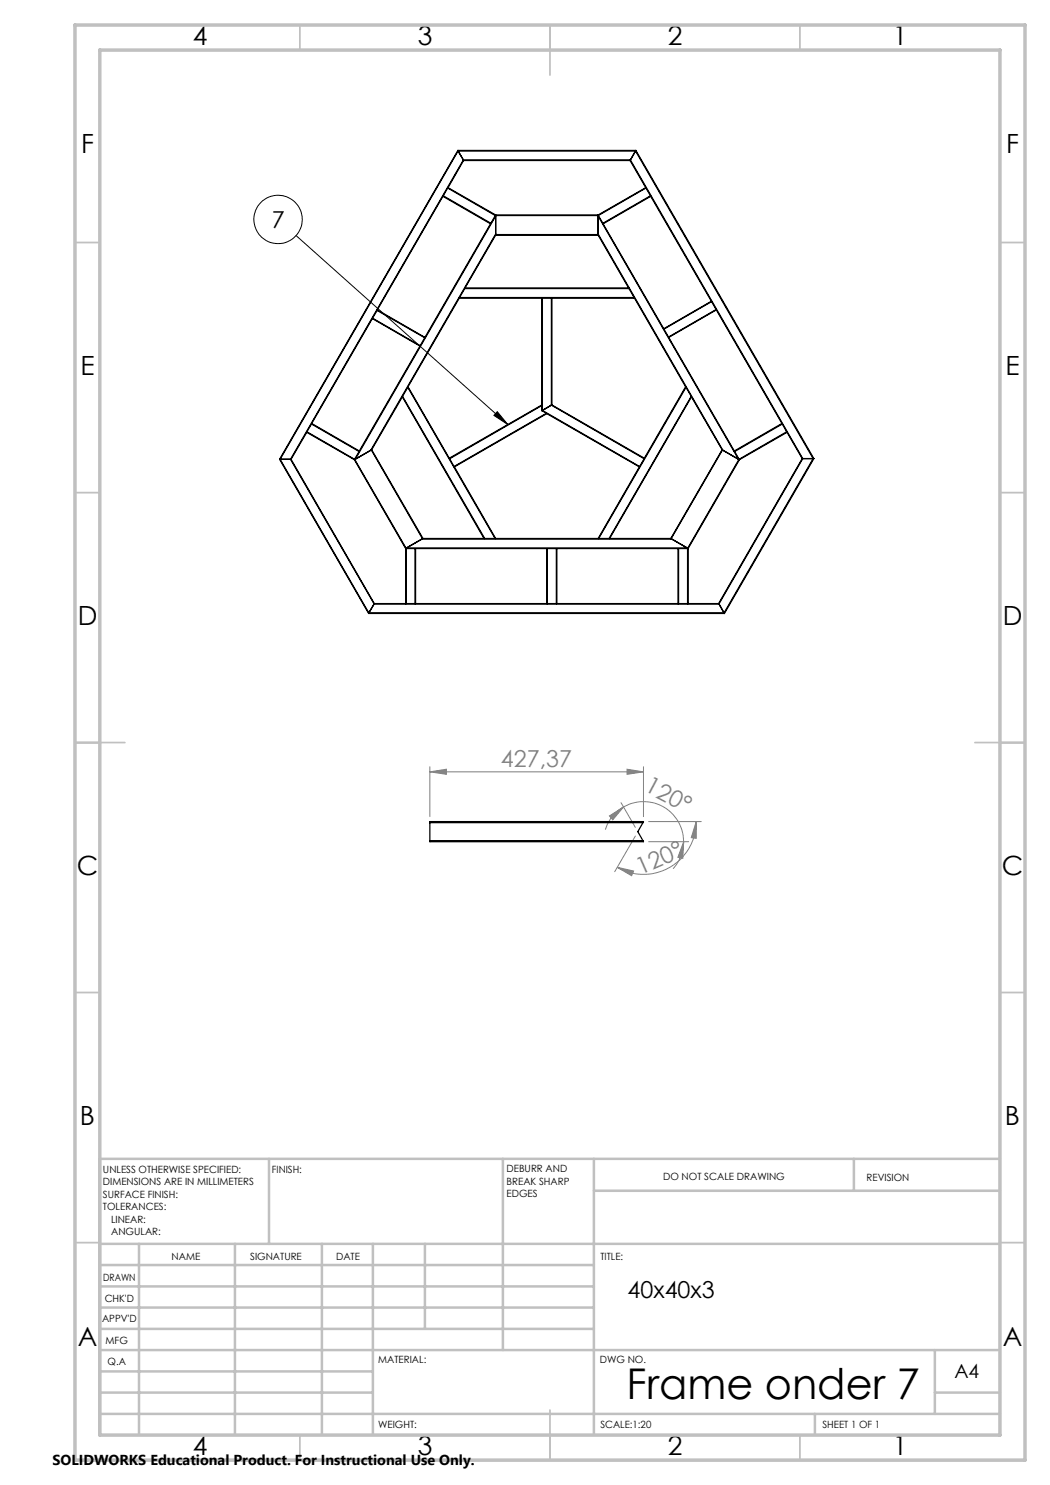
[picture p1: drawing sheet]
<svg xmlns="http://www.w3.org/2000/svg" width="210mm" height="297mm" viewBox="0 0 210 297" stroke-linecap="round" stroke-linejoin="round" font-family="sans-serif">
<g fill="none" stroke="#000" stroke-width=".2">
<path d="M59.2 47.1l42.4 37.8M99.4 82.3l2.2 2.6-2.8-1.8z"/>
<circle cx="55.6" cy="43.9" r="4.8"/>
</g>
<g fill="none" stroke="#808080" stroke-width=".2">
<path d="M86 154.4l3.3-.6v1.1zM86 153.3v10M86 154.4h42.7M125.4 153.8l3.3 .6-3.3 .5zM128.7 153.3v10M121.9 163.2l2.8-1.8-2.1 2.6zM123.4 173.5l3.3 .7-.4 1zM124.2 160.5l2.9 5M124.7 161.4a8 8 0 0 1 12 6.9M124.7 161.4a7.9 7.9 0 0 0-3.6 4.5M127.1 167.2l-4.2 7.1M129.7 168.3h8"/>
<path d="M129.7 164.3h10.6M136.7 168.3l-.1 3.4-1-.2zM136.7 168.3a8.2 8.2 0 0 1-2.1 5.4M139.2 164.3v3.4l-.9-.2zM139.2 164.3a10.5 10.5 0 0 1-15.8 9.2"/>
</g>
<g fill="none" stroke="#c0c0c0" stroke-width=".35">
<path d="M60 5v5M110 5v10M160 5v5M15 48.5h5M200 48.5h5M15 98.5h5M200 98.5h5M15 148.5h10M195 148.5h10M15 198.5h5M200 198.5h5M15 248.5h5"/>
<path d="M200 248.5h5M60 287v5M110 282v10M160 287v5"/>
</g>
<g fill="none" stroke="#c0c0c0" stroke-width=".5">
<path d="M53.8 231.8v17M100.6 231.8v38.2M118.8 231.8v55.2M118.8 238.2h81.2M170.8 231.8v6.4M200 231.8h-180v55.2M20 248.8h180M20 257.3h98.8M20 253h98.8M27.8 248.8v38.2M47 248.8v38.2M64.4 248.8v38.2"/>
<path d="M74.6 248.8v38.2M85 248.8v17M20 265.8h98.8M20 261.5h98.8M20 278.5h54.6M20 274.3h54.6M20 270h180M187 278.5h13M187 270v12.8M20 282.8h180M163 282.8v4.2"/>
</g>
<path d="M15 5h190v287h-190zM20 10h180v277h-180z" fill="none" stroke="#c0c0c0" stroke-width=".7"/>
<path d="M99.4 82.3l2.2 2.6-2.8-1.8z" fill="#000"/>
<g fill="#808080">
<path d="M136.7 168.3l-.1 3.4-1-.2zM121.9 163.2l2.8-1.8-2.1 2.6z"/>
<path d="M125.4 153.8l3.3 .6-3.3 .5zM86 154.4l3.3-.6v1.1z"/>
<path d="M123.4 173.5l3.3 .7-.4 1zM139.2 164.3v3.4l-.9-.2z"/>
</g>
<g fill="none" stroke="#000" stroke-width=".25">
<path d="M88.6 39.3l9.5 5.5M88.6 39.3l-13.1 22.7M88.7 39.2l-.1 .1M88.7 39.2l9.5 5.5M89.5 37.6l-.8 1.6M89.5 37.6l9.6 5.5M89.6 37.5l-.1 .1M89.6 37.5l9.5 5.5M91.6 30.1v.1M91.6 30.1l-35.7 61.8M91.6 30.1h35.6M91.6 30.2l-35.6 61.7"/>
<path d="M91.6 30.2l1.1 1.8M91.6 30.2h35.5M92.7 32v.1M92.7 32l-34.6 59.9M92.7 32h33.4M92.7 32.1l-3.1 5.4M92.7 32.1h33.3M126 32.1l3.2 5.4M126.1 32l-.1 .1M126.1 32l34.4 59.7M127.1 30.2l-1 1.8M127.1 30.2l35.5 61.5"/>
<path d="M127.2 30.1l-.1 .1M127.2 30.1l35.6 61.6M129.2 37.5v.1M129.2 37.5l-9.6 5.5M129.2 37.6l-9.5 5.5M129.2 37.6l.9 1.6M130.1 39.2v.1M130.1 39.2l-9.5 5.5M130.1 39.3l-9.5 5.5M130.1 39.3l12.2 21M91.9 59.6h16.5M91.9 59.6l-10.3 17.8"/>
<path d="M91.9 59.5v.1M91.9 59.5h34.9M93 57.7h32.8M93 57.7l-1.1 1.8M93 57.6v.1M93 57.6h32.7M98.1 44.8l-13.1 22.7M98.2 44.7l-.1 .1M99.1 43.1l-.9 1.6M99.1 43v.1M99.1 46.9v.1M99.1 43.2l-28.1 48.7 3.2-1.8 24.9-43.3"/>
<path d="M99.1 43.1v3.8M99.1 47l-6.1 10.6M99.1 47h20.5M99.1 46.9h20.5M99.1 43.1h20.5M99.1 43h20.5M108.4 59.6h.1M108.4 59.6v21.4M108.5 59.6v22.5M108.5 59.6h1.8M110.3 59.6h.1M110.3 59.6v21.4"/>
<path d="M110.4 59.6h16.5M110.4 59.6v21.4M119.6 43l.1 .1M119.6 46.9v.1M119.6 43v.1M119.6 43.2l28.1 48.7-3.1-1.8-25-43.3M119.6 47l6.1 10.6M119.6 43.1v3.8M119.7 43.1l.9 1.6M120.6 44.7v.1M120.6 44.8l12.2 21M125.7 57.6l.1 .1"/>
<path d="M125.8 57.7l1 1.8M126.8 59.5l.1 .1M126.9 59.6l10.2 17.8M74.5 63.7l9.5 5.5M74.5 63.7l-12.2 21M74.5 63.6v.1M74.5 63.6l9.5 5.5M75.4 62.1l-.9 1.5M75.4 62.1l9.5 5.5M75.5 62l-.1 .1M75.5 62l9.5 5.5M80.5 79.4l16.3 28.3"/>
<path d="M80.5 79.4l-6.2 10.6M80.5 79.3v.1M80.5 79.3l16.4 28.4M81.6 77.5l-1.1 1.8M81.6 77.5l17.4 30.2M81.6 77.4v.1M81.6 77.4l8.3 14.2M84 69.2l-12.1 21M84 69.1v.1M84.9 67.6l-.9 1.5M85 67.5l-.1 .1M132.8 65.8h.1"/>
<path d="M132.8 65.8l.9 1.6M133.7 67.4v.1M133.7 67.5l13.2 22.7M137.1 77.4l.1 .1M137.1 77.4l-8.2 14.2M137.2 77.5l-17.5 30.2M137.2 77.5l1.1 1.8M138.3 79.3v.1M138.3 79.3l-16.5 28.4M138.3 79.4l-16.4 28.3M138.3 79.4l6.1 10.6M142.3 60.3h.1"/>
<path d="M142.3 60.3l-9.5 5.5M142.3 60.3l.9 1.6M143.2 61.9l.1 .1M143.2 61.9l-9.5 5.5M143.3 62l13.1 22.7M143.3 62l-9.6 5.5M55.9 91.9h.1M55.9 91.9l17.8 30.8M56 91.9l17.8 30.7M56 91.9h2.1M58.1 91.9h.1M58.1 91.9l16.7 28.9"/>
<path d="M58.2 91.9l16.7 28.8M61.3 86.5l9.6 5.4M61.3 86.5l-3.1 5.4M61.4 86.4l-.1 .1M61.4 86.4l9.5 5.5M62.3 84.8l-.9 1.6M62.3 84.8l9.5 5.5M62.3 84.7v.1M62.3 84.7l9.6 5.5M70.9 91.9l10.2 17.8M70.9 91.9h.1M70.9 91.9l10.3 17.7"/>
<path d="M71.8 90.3l-.9 1.6M71.9 90.2l-.1 .1M74.3 90l10.2 17.7M74.3 90l-3.4 1.9M74.3 90h.1M74.3 90l10.3 17.7M89.9 91.6v.2M89.9 91.8l.9 1.5M90.8 93.3l.1 .1M90.9 93.4l8.2 14.3M108.4 81v.1M108.4 81.1v1"/>
<path d="M108.4 82.1l.9 .6M108.4 81.1l-18.5 10.7M108.4 81l-18.5 10.6M108.5 82.1h-.1M108.5 82.1l19.4 11.2M109.3 82.7h.1M109.3 82.7l-18.5 10.6M109.4 82.7l18.5 10.7M109.4 82.7l-18.5 10.7M110.3 81l-1.8 1.1M110.3 81l18.5 10.8M110.4 81h-.1"/>
<path d="M110.4 81l18.5 10.6M127.9 93.4l-8.3 14.3M127.9 93.3v.1M128.8 91.8l-.9 1.5M128.9 91.6l-.1 .2M144.4 90h.1M144.4 90l-10.2 17.7M144.5 90l-10.3 17.7M144.5 90l3.3 1.9M146.9 90.2v.1M146.9 90.3l.9 1.6M147.8 91.9h.1"/>
<path d="M147.8 91.9l-10.3 17.7M147.9 91.9l-10.3 17.8M156.4 84.7l.1 .1M156.4 84.7l-9.5 5.5M156.5 84.8l-9.6 5.5M156.5 84.8l.8 1.6M157.3 86.4l.1 .1M157.3 86.4l-9.5 5.5M157.4 86.5l3 5.2M157.4 86.5l-9.5 5.4M160.4 91.7h.1M160.4 91.7l-16.7 29"/>
<path d="M160.5 91.7h2.1M160.5 91.7l-16.7 29.1M162.6 91.7h.2M162.6 91.7l-17.8 30.9M162.8 91.7l-17.9 31M81.1 109.7h.1M81.1 109.7v11M81.2 109.6l-.1 .1M81.2 109.7v11M81.2 109.7h1.8M81.3 109.6l3.1-1.8h49.9l3.1 1.8zM83 109.7h.1"/>
<path d="M83 109.7v11M83.1 109.7h26.3M83.1 109.7v11M84.5 107.7l-3.3 1.9M84.6 107.7h-.1M84.6 107.7h12.2M96.8 107.7h.1M96.9 107.7h2.1M99 107.7h.1M99.1 107.7h20.5M109.4 109.7h.1M109.4 109.7v11"/>
<path d="M109.5 109.7h1.8M109.5 109.7v11M111.3 109.7h.1M111.3 109.7v11M111.4 109.7h24.2M111.4 109.7v11M119.6 107.7h.1M119.7 107.7h2.1M121.8 107.7h.1M121.9 107.7h12.3M134.2 107.7h.1M134.2 107.7l3.3 1.9"/>
<path d="M135.6 109.7h.1M135.6 109.7v11M135.7 109.7h1.8M135.7 109.7v11M137.5 109.7h.1M137.5 109.7v11M137.5 109.6l.1 .1M137.6 109.7v11M73.7 122.7h71.2M73.8 122.6l-.1 .1M73.8 122.6h71M74.8 120.8l-1 1.8"/>
<path d="M74.8 120.8h69M74.9 120.7l-.1 .1M74.9 120.7h6.2M81.1 120.7h.1M81.2 120.7h1.8M83 120.7h.1M83.1 120.7h26.3M109.4 120.7h.1M109.5 120.7h1.8M111.3 120.7h.1M111.4 120.7h24.2M135.6 120.7h.1"/>
<path d="M135.7 120.7h1.8M137.5 120.7h.1M137.6 120.7h6.1M143.7 120.7l.1 .1M143.8 120.8l1 1.8M144.8 122.6l.1 .1M86 164.5v-.2h42.7l-.1 .2M86 168.1v.2h42.7l-.1-.2M86 168.1h42.6M86 164.5h42.6M86 164.5v3.6M128.6 164.5l-1 1.8 1 1.8"/>
</g>
<text font-size="8.5" x="125.3" y="279.7">Frame onder 7</text>
<g font-size="5.3">
<text x="38.5" y="8.9">4</text>
<text x="83.5" y="8.9">3</text>
<text x="133.6" y="8.9">2</text>
<text x="178.6" y="8.9">1</text>
<text x="16.2" y="30.7">F</text>
<text x="201.2" y="30.7">F</text>
<text x="16.1" y="74.9">E</text>
<text x="201.1" y="74.9">E</text>
<text x="15.5" y="124.9">D</text>
<text x="200.5" y="124.9">D</text>
<text x="15.4" y="174.9">C</text>
<text x="200.4" y="174.9">C</text>
<text x="16" y="224.9">B</text>
<text x="201" y="224.9">B</text>
<text x="15.5" y="269.2">A</text>
<text x="200.5" y="269.2">A</text>
<text x="38.5" y="290.9">4</text>
<text x="83.5" y="290.9">3</text>
<text x="133.6" y="290.9">2</text>
<text x="178.6" y="290.9">1</text>
</g>
<g font-size="4.7">
<text x="54.3" y="45.6">7</text>
<text x="125.5" y="259.6">40x40x3</text>
</g>
<g font-size="4.7" fill="#808080">
<text x="100.2" y="153.3">427,37</text>
<text x="128.7" y="158.1" transform="rotate(28 128.7 158.1)">120°</text>
<text x="128.1" y="175" transform="rotate(-24 128.1 175)">120°</text>
</g>
<text font-size="3.9" x="190.9" y="275.5">A4</text>
<text font-size="2.9" x="10.5" y="292.9">SOLIDWORKS Educational Product. For Instructional Use Only.</text>
<g font-size="2">
<text x="20.6" y="234.6">UNLESS OTHERWISE SPECIFIED:</text>
<text x="20.6" y="237.1">DIMENSIONS ARE IN MILLIMETERS</text>
<text x="20.6" y="239.6">SURFACE FINISH:</text>
<text x="54.4" y="234.6">FINISH:</text>
<text x="101.3" y="234.5">DEBURR AND</text>
<text x="101.3" y="237">BREAK SHARP</text>
<text x="101.3" y="239.5">EDGES</text>
<text x="132.6" y="236">DO NOT SCALE DRAWING</text>
<text x="173.3" y="236.2">REVISION</text>
<text x="20.6" y="242.1">TOLERANCES:</text>
<text x="22.2" y="244.6">LINEAR:</text>
<text x="22.2" y="247.1">ANGULAR:</text>
<text x="34.3" y="252">NAME</text>
<text x="50" y="251.9">SIGNATURE</text>
<text x="67.2" y="251.9">DATE</text>
<text x="120.1" y="251.9">TITLE:</text>
<text x="20.6" y="256.1">DRAWN</text>
<text x="20.9" y="260.3">CHK'D</text>
<text x="20.4" y="264.4">APPV'D</text>
<text x="21.1" y="268.8">MFG</text>
<text x="21.5" y="273">Q.A</text>
<text x="75.6" y="272.5">MATERIAL:</text>
<text x="120" y="272.5">DWG NO.</text>
<text x="75.6" y="285.5">WEIGHT:</text>
<text x="120.1" y="285.6">SCALE:1:20</text>
<text x="164.5" y="285.6">SHEET 1 OF 1</text>
</g>
</svg>
